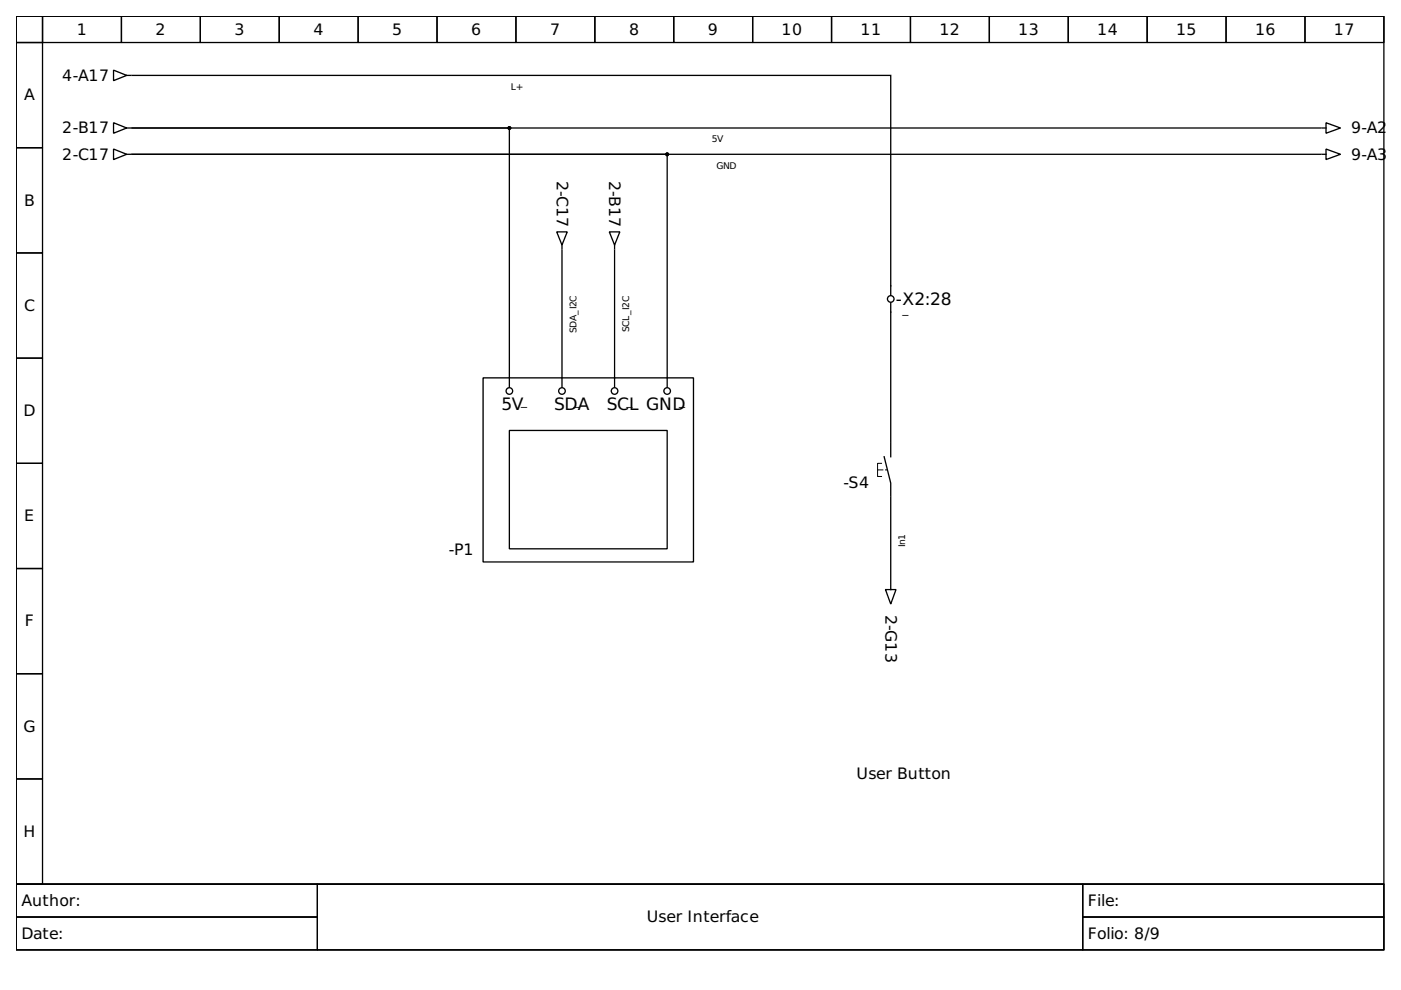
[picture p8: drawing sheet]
<svg xmlns="http://www.w3.org/2000/svg" width="297mm" height="210mm" viewBox="0 0 297 210" stroke-linecap="round" stroke-linejoin="round" font-family="sans-serif">
<g fill="none" stroke="#000" stroke-width=".28">
<path d="M3.4 3.4h290v184.1h-290zM3.4 3.4h5.6v5.6h-5.6zM3.4 9h5.6v22.3h-5.6zM9 3.4h16.7v5.6h-16.7zM24.1 14.9l2.8 1.1-2.8 1.1zM25.7 3.4h16.8v5.6h-16.8zM26.9 16h.8M28 16h160.9v46.5M42.5 3.4h16.7v5.6h-16.7zM59.2 3.4h16.7v5.6h-16.7zM75.9 3.4h16.8v5.6h-16.8zM92.7 3.4h16.7v5.6h-16.7z"/>
<path d="M109.4 3.4h16.7v5.6h-16.7zM126.1 3.4h16.7v5.6h-16.7zM142.8 3.4h16.8v5.6h-16.8zM159.6 3.4h16.7v5.6h-16.7zM176.3 3.4h16.7v5.6h-16.7zM193 3.4h16.8v5.6h-16.8zM209.8 3.4h16.7v5.6h-16.7zM226.5 3.4h16.7v5.6h-16.7zM243.2 3.4h16.8v5.6h-16.8zM260 3.4h16.7v5.6h-16.7zM276.7 3.4h16.7v5.6h-16.7zM3.4 31.3h5.6v22.3h-5.6z"/>
<path d="M24.1 26l2.8 1.1-2.8 1.2zM24.1 31.6l2.8 1.1-2.8 1.1zM26.9 27.1h.8M26.9 32.7h.8M280 27.1h-252h80v55M280 32.7h-252h113.5v49.4M280.3 27.1h.8M280.3 32.7h.8M281.1 26l3.1 1.1-3.1 1.2zM281.1 31.6l3.1 1.1-3.1 1.1zM3.4 53.6h5.6v22.3h-5.6zM118 49.2h2.3l-1.2 2.8z"/>
<path d="M119.1 52v.8M119.1 53.1v29M129.2 49.2h2.2l-1.1 2.8zM130.3 53.1v29M130.3 52v.8M3.4 75.9h5.6v22.3h-5.6zM188.9 64.2v29.6M3.4 98.2h5.6v22.3h-5.6zM102.4 80.1h44.6v39h-44.6zM108 91.3h33.5v25.1h-33.5zM187.5 96.8l1.4 5.6v2.8M188.9 94.1v2.7"/>
<path d="M188.9 105.5v18.4M3.4 120.5h5.6v22.3h-5.6zM187.7 125h2.3l-1.1 3.1zM188.9 124.2v.8M3.4 142.8h5.6v22.4h-5.6zM3.4 165.2h5.6v22.3h-5.6zM3.4 187.5h290v13.9h-290z"/>
<circle cx="188.9" cy="63.4" r=".7"/>
<circle cx="108" cy="82.9" r=".7"/>
<circle cx="119.1" cy="82.9" r=".7"/>
<circle cx="130.3" cy="82.9" r=".7"/>
<circle cx="141.5" cy="82.9" r=".7"/>
</g>
<path d="M186.9 98.2h-.8v2.8h.8M3.4 187.5h63.9v6.9h-63.9zM3.4 194.4h63.9v7h-63.9zM67.3 187.5h162.3v13.9h-162.3zM229.6 187.5h63.8v6.9h-63.8zM229.6 194.4h63.8v7h-63.8z" fill="none" stroke="#000" stroke-width=".21"/>
<g fill="#000" stroke="#000" stroke-width=".28">
<circle cx="108" cy="27.1" r=".28"/>
<circle cx="141.5" cy="32.7" r=".28"/>
</g>
<path d="M186.1 99.6h1.9" fill="none" stroke="#000" stroke-width=".21" stroke-dasharray="1.1 .6"/>
<g font-size="3.6">
<text x="190" y="64.6">-X2:28</text>
<text x="106.3" y="86.9">5V</text>
<text x="117.5" y="86.9">SDA</text>
<text x="128.6" y="86.9">SCL GND</text>
</g>
<g font-size="3.3">
<text x="16.3" y="7.3">1</text>
<text x="33" y="7.3">2</text>
<text x="49.7" y="7.3">3</text>
<text x="66.5" y="7.3">4</text>
<text x="83.2" y="7.3">5</text>
<text x="99.9" y="7.3">6</text>
<text x="116.6" y="7.3">7</text>
<text x="133.4" y="7.3">8</text>
<text x="150.1" y="7.3">9</text>
<text x="165.7" y="7.3">10</text>
<text x="182.4" y="7.3">11</text>
<text x="199.2" y="7.3">12</text>
<text x="215.9" y="7.3">13</text>
<text x="232.6" y="7.3">14</text>
<text x="249.4" y="7.3">15</text>
<text x="266.1" y="7.3">16</text>
<text x="282.8" y="7.3">17</text>
<text x="13.2" y="17.1">4-A17</text>
<text x="5.1" y="21.3">A</text>
<text x="13.2" y="28.3">2-B17</text>
<text x="286.4" y="28.3">9-A2</text>
<text x="13.2" y="33.8">2-C17</text>
<text x="286.4" y="33.8">9-A3</text>
<text x="118" y="38.3" transform="rotate(90 118 38.3)">2-C17</text>
<text x="129.2" y="38.3" transform="rotate(90 129.2 38.3)">2-B17</text>
<text x="5.1" y="43.6">B</text>
<text x="5.1" y="65.9">C</text>
<text x="5" y="88.2">D</text>
<text x="178.8" y="103.5">-S4</text>
<text x="5.1" y="110.5">E</text>
<text x="95.2" y="117.8">-P1</text>
<text x="187.7" y="130.3" transform="rotate(90 187.7 130.3)">2-G13</text>
<text x="5.3" y="132.8">F</text>
<text x="5" y="155.1">G</text>
<text x="181.6" y="165.2">User Button</text>
<text x="5" y="177.4">H</text>
<text x="4.6" y="192.1">Author:</text>
<text x="137.1" y="195.5">User Interface</text>
<text x="230.7" y="192.1">File:</text>
<text x="4.6" y="199">Date:</text>
<text x="230.7" y="199">Folio: 8/9</text>
</g>
<g font-size="2.5">
<text x="191.4" y="66.5">_</text>
<text x="110.5" y="86">_</text>
<text x="121.7" y="86">_</text>
<text x="132.8" y="86">_</text>
<text x="144" y="86">_</text>
</g>
<g font-size="2">
<text x="108.3" y="19.1">L+</text>
<text x="150.9" y="30.2">5V</text>
<text x="151.9" y="35.8">GND</text>
<text x="122.2" y="70.6" transform="rotate(-90 122.2 70.6)">SDA_I2C</text>
<text x="133.4" y="70.5" transform="rotate(-90 133.4 70.5)">SCL_I2C</text>
<text x="191.9" y="116.1" transform="rotate(-90 191.9 116.1)">In1</text>
</g>
</svg>
